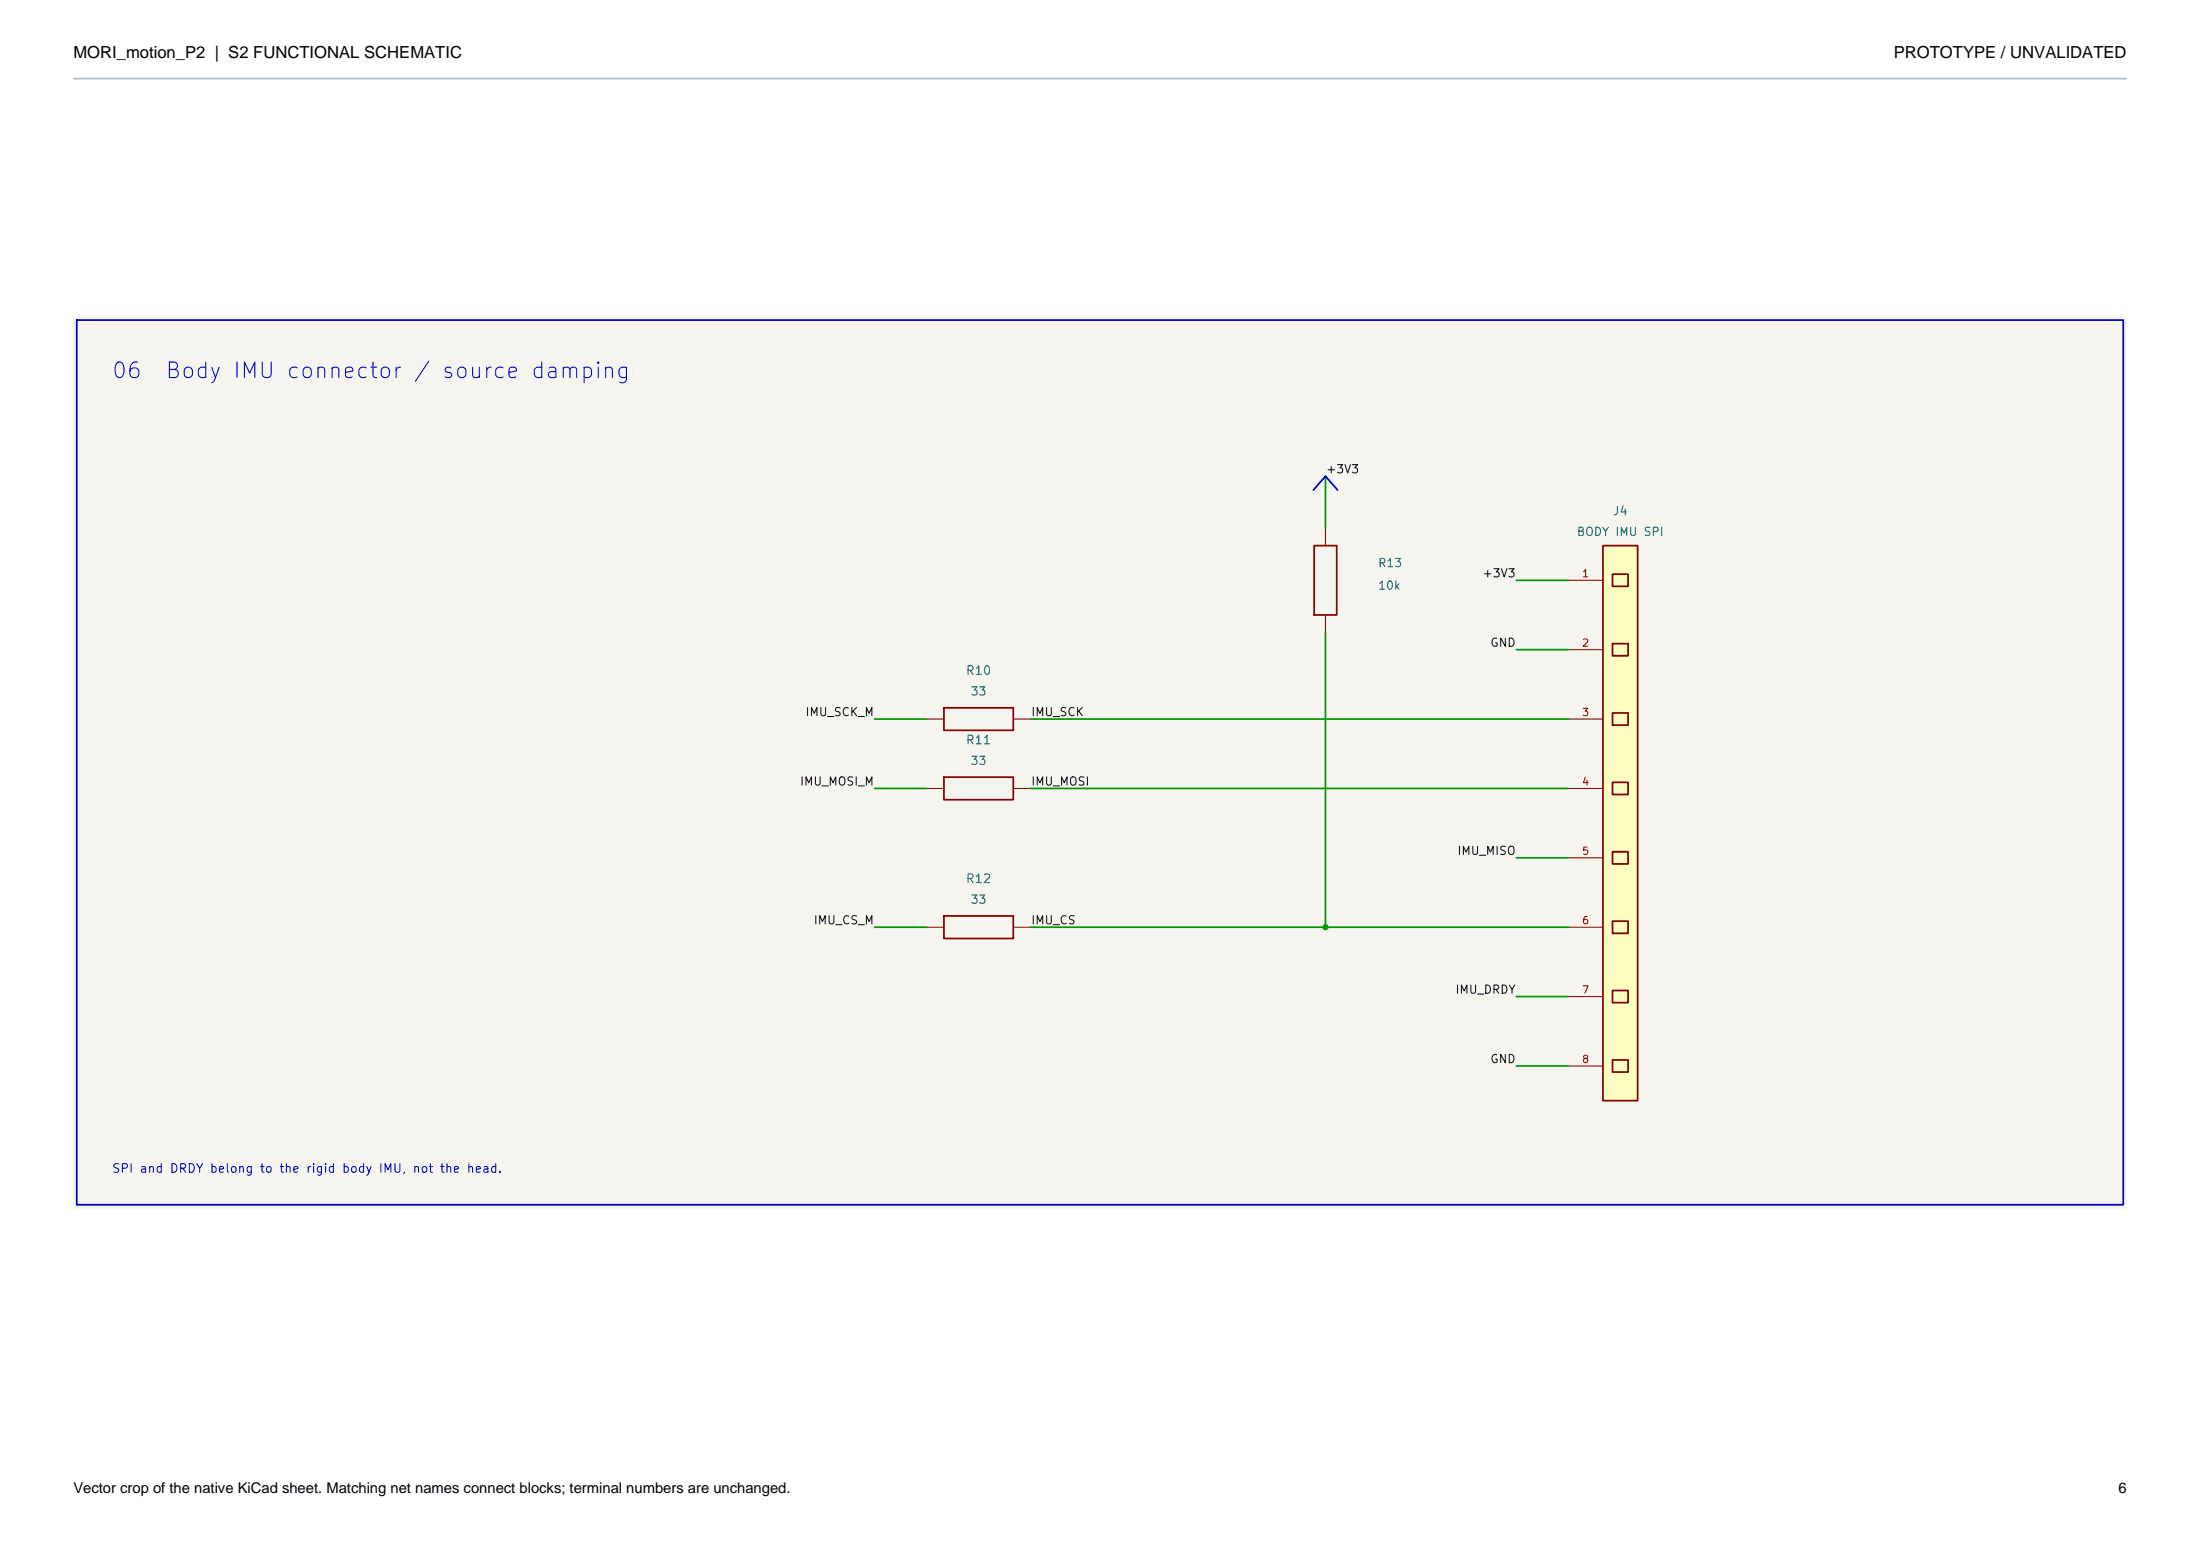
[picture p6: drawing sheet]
<svg xmlns="http://www.w3.org/2000/svg" width="420mm" height="297mm" viewBox="0 0 420 297" stroke-linecap="round" stroke-linejoin="round" font-family="sans-serif">
<path d="M14 60.4h392.1v170.2h-392.1z" fill="#f5f4ef" stroke="#f5f4ef" stroke-width=".19"/>
<path d="M180.2 148.3h13.2v4.3h-13.2zM180.2 174.8h13.2v4.3h-13.2z" fill="none" stroke="#840000" stroke-width=".33"/>
<path d="M176.9 150.5h3.3M193.4 150.5h3.4M176.9 177h3.3M193.4 177h3.4" fill="none" stroke="#840000" stroke-width=".2"/>
<g fill="#ffffc2">
<path d="M306 104.1h6.6v106h-6.6z"/>
<path d="M307.8 109.6h3v2.3h-3z"/>
<path d="M307.8 122.8h3v2.4h-3z"/>
<path d="M307.8 136.1h3v2.3h-3z"/>
<path d="M307.8 149.3h3v2.4h-3z"/>
<path d="M307.8 162.6h3v2.3h-3z"/>
<path d="M307.8 175.8h3v2.3h-3z"/>
<path d="M307.8 189.1h3v2.3h-3z"/>
<path d="M307.8 202.3h3v2.3h-3z"/>
</g>
<path d="M250.9 104.1h4.3v13.3h-4.3zM306 104.1h6.6v106h-6.6zM307.8 109.6h3v2.3h-3zM180.2 135.1h13.2v4.3h-13.2zM307.8 122.8h3v2.4h-3zM307.8 136.1h3v2.3h-3zM307.8 149.3h3v2.4h-3zM307.8 162.6h3v2.3h-3zM307.8 175.8h3v2.3h-3zM307.8 189.1h3v2.3h-3zM307.8 202.3h3v2.3h-3z" fill="none" stroke="#840000" stroke-width=".33"/>
<path d="M253 100.8v3.3M253 117.4v3.3M299.4 110.8h6.6M176.9 137.2h3.3M193.4 137.2h3.4M299.4 124h6.6M299.4 137.2h6.6M299.4 150.5h6.6M299.4 163.7h6.6M299.4 177h6.6M299.4 190.2h6.6M299.4 203.5h6.6" fill="none" stroke="#840000" stroke-width=".2"/>
<g fill="none" stroke="#009600" stroke-width=".33">
<path d="M253 90.9v9.9M289.5 110.8h9.9M167 137.2h9.9M196.8 137.2h102.6M253 120.7v56.3M289.5 124h9.9M167 150.5h9.9M196.8 150.5h102.6M167 177h9.9M196.8 177h102.6M289.5 163.7h9.9M289.5 190.2h9.9"/>
<path d="M289.5 203.5h9.9"/>
</g>
<path d="M14.7 61.1h390.6v168.9h-390.6zM250.7 93.5l2.3-2.6 2.4 2.6" fill="none" stroke="#0000c2" stroke-width=".33"/>
<circle cx="253" cy="177" r=".5" fill="#009600" stroke="#009600" stroke-width=".19"/>
<path d="M14 15h392" fill="none" stroke="#b3bfcc" stroke-width=".35"/>
<g font-size="3.2">
<text x="14" y="11">MORI_motion_P2 | S2 FUNCTIONAL SCHEMATIC</text>
<text x="361.5" y="11">PROTOTYPE / UNVALIDATED</text>
</g>
<g font-size="3" fill="#0000c2">
<text x="21.1" y="73">06</text>
<text x="31.3" y="73">Body IMU connector / source damping</text>
</g>
<g font-size="2.8">
<text x="14" y="285">Vector crop of the native KiCad sheet. Matching net names connect blocks; terminal numbers are unchanged.</text>
<text x="404.4" y="285">6</text>
</g>
<g font-size="1.7" fill="#006464">
<text x="307.7" y="98.8">J4</text>
<text x="184.3" y="129.2">R10</text>
<text x="184.3" y="142.5">R11</text>
<text x="184.3" y="169">R12</text>
</g>
<text font-size="1.7" fill="#0000c2" x="21.2" y="224.3">SPI and DRDY belong to the rigid body IMU, not the head.</text>
<g font-size="1.6" fill="#0f0f0f">
<text x="253" y="90.7">+3V3</text>
<text x="282.9" y="110.6">+3V3</text>
<text x="284.4" y="123.8">GND</text>
<text x="153.6" y="137.1">IMU_SCK_M</text>
<text x="196.7" y="137.1">IMU_SCK</text>
<text x="152.6" y="150.3">IMU_MOSI_M</text>
<text x="196.7" y="150.3">IMU_MOSI</text>
<text x="278.1" y="163.6">IMU_MISO</text>
<text x="155.2" y="176.8">IMU_CS_M</text>
<text x="196.7" y="176.8">IMU_CS</text>
<text x="277.7" y="190.1">IMU_DRDY</text>
<text x="284.4" y="203.3">GND</text>
</g>
<g font-size="1.6" fill="#006464">
<text x="300.9" y="102.7">BODY IMU SPI</text>
<text x="263" y="108.6">R13</text>
<text x="263" y="112.9">10k</text>
<text x="185.2" y="133.1">33</text>
<text x="185.2" y="146.4">33</text>
<text x="185.2" y="172.9">33</text>
</g>
<g font-size="1.4" fill="#a90000">
<text x="301.9" y="110.5">1</text>
<text x="301.9" y="123.8">2</text>
<text x="301.9" y="137">3</text>
<text x="301.9" y="150.3">4</text>
<text x="301.9" y="163.5">5</text>
<text x="301.9" y="176.8">6</text>
<text x="301.9" y="190">7</text>
<text x="301.9" y="203.2">8</text>
</g>
</svg>
